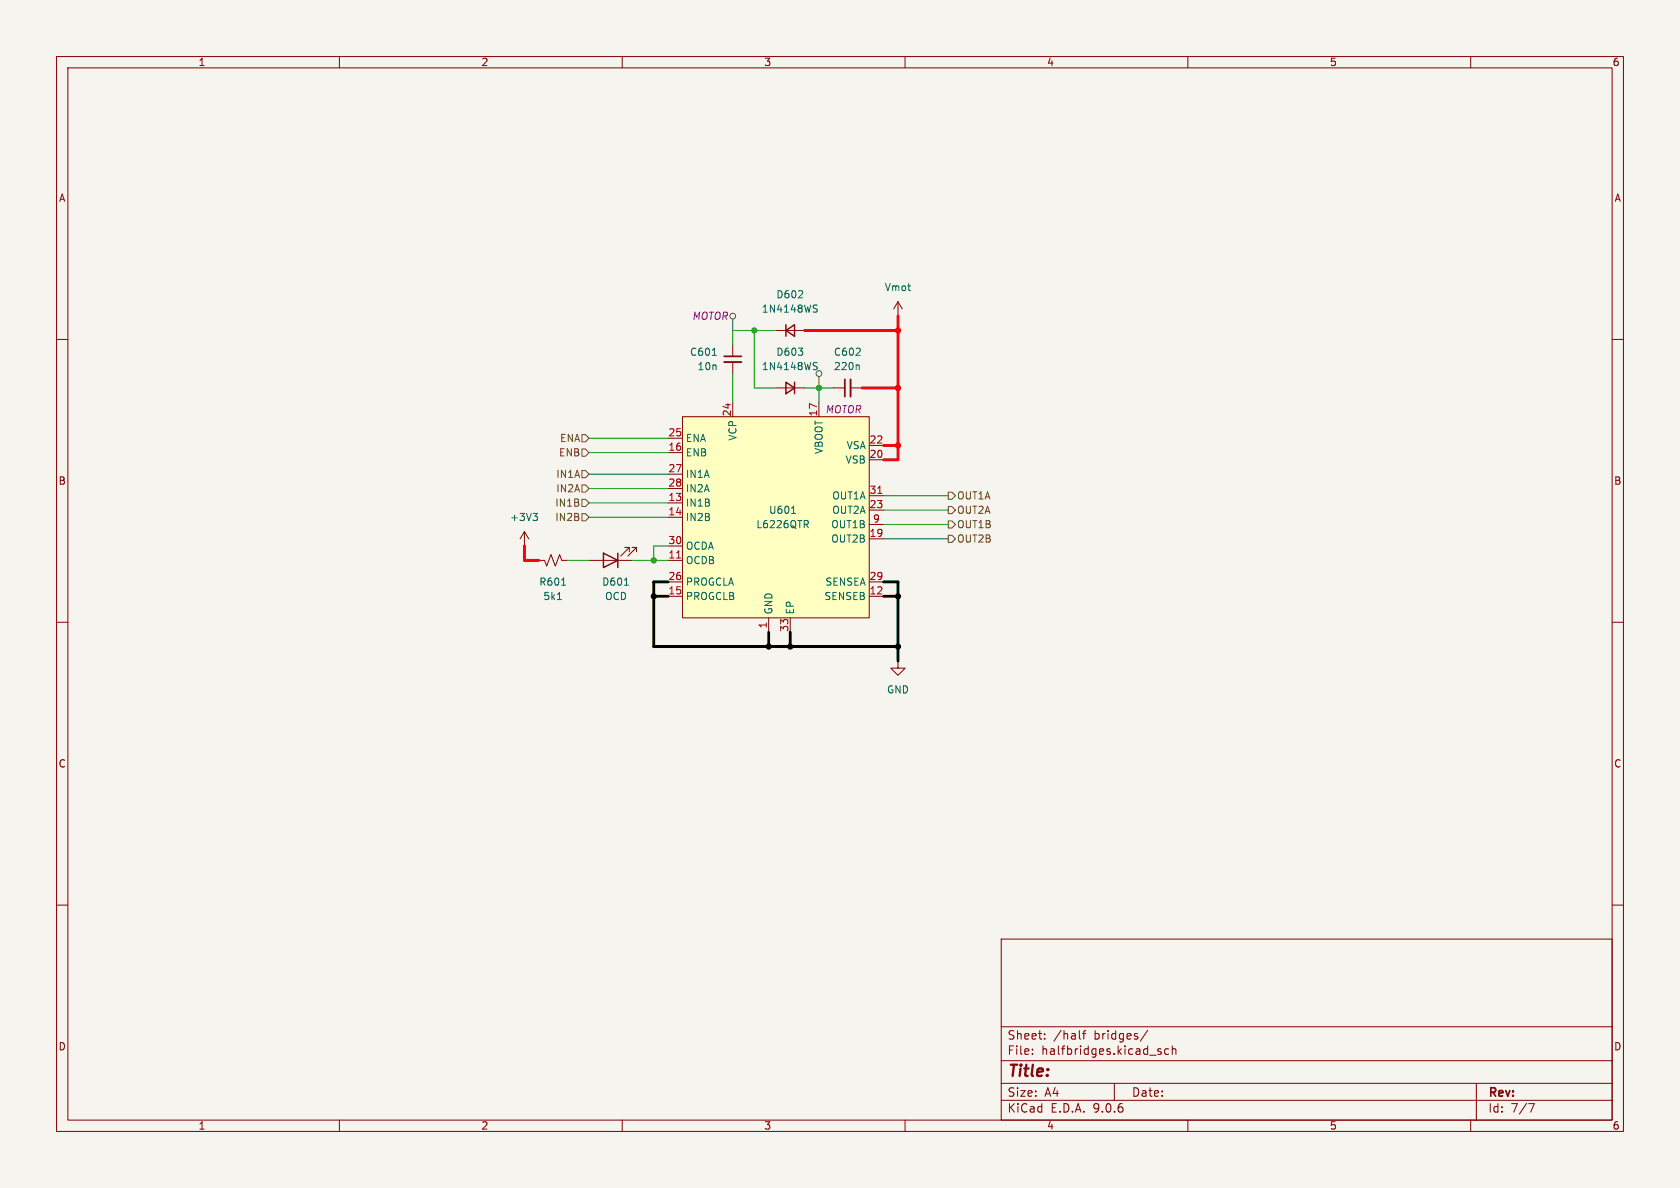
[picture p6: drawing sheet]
<svg xmlns="http://www.w3.org/2000/svg" width="297mm" height="210mm" viewBox="0 0 297 210" stroke-linecap="round" stroke-linejoin="round" font-family="sans-serif">
<path d="M0 0h297v210h-297z" fill="#f5f4ef" stroke="#f5f4ef" stroke-width=".18"/>
<g fill="none" stroke="#840000" stroke-width=".18">
<path d="M10 10h277v190h-277zM12 12h273v186h-273zM60 10v2M110 10v2M160 10v2M210 10v2M260 10v2M10 60h2M129.5 61v2M129.5 64v2M147.3 68.6h2.1M150.4 68.6h2"/>
<path d="M285 60h2M92.7 96.5h.1M92.7 94l-.8 1.3M92.7 94l.8 1.3M92.7 94v2.5M95.2 99.1h1.1l.3 1 .8-2.1 .8 2.1 .7-2.1 .4 1.1h1M104.1 99.1h7.7M111.3 97.5v-.7h-.8h.8l-1.6 1.5M112.5 97.5v-.7h-.7h.7l-1.5 1.5M10 110h2M158.7 116.8v1.3h1.3l-1.3 1.3-1.2-1.3h1.2M158.7 116.8h.1"/>
<path d="M285 110h2M10 160h2M177 166h108v32h-108zM285 160h2M60 198v2M110 198v2M160 198v2M177 194.5h108M177 191.5h108M177 187.5h108M177 181.5h108M182.5 186.3v.1"/>
<path d="M182.5 185.5v.1M184.7 183.6v.1M184.7 182.8v.1M190.8 183.5l.2 .2M191.4 182.7h.6M192 182.2l-.4 .2v1.3M197 191.5v3M202.9 182.1l-1.3 2M204.7 185.8l.5 .2 .1 .2-.2 .2-.4-.1M204.7 185.5h.5M206.6 185.5l-.4-.1-.3 .3v.4l.1 .2h.6M207.2 185.5l.3-.1 .3 .1 .1 .9"/>
<path d="M207.2 184.9v1.5M210 198v2M260 198v2M261 191.5v6.5M270.2 195.1h1l-.6 1.5"/>
</g>
<path d="M125.9 62.8h.7M151.7 64.5l.2 .2v.6M94.2 90.7h.8l-.4 .5M94.8 91.2l.2 .3v.3l-.2 .2M98.5 106h.8M99.3 103.4h.7M110.4 103.4h.7" fill="none" stroke="#006464" stroke-width=".18"/>
<path d="M106.7 97.8l2.5 1.3-2.5 1.2zM109.2 97.8v2.5" fill="none" stroke="#840000" stroke-width=".25"/>
<path d="M128 63h3.1M149.4 67.1v3" fill="none" stroke="#840000" stroke-width=".3"/>
<path d="M128 64h3.1M150.4 67.1v3" fill="none" stroke="#840000" stroke-width=".33"/>
<path d="M120.6 73.7h33.1v35.5h-33.1z" fill="#ffffc2"/>
<g fill="none" stroke="#840000" stroke-width=".18">
<path d="M137.2 58.4h5M158.7 55.9h.1M158.7 53.3l-.7 1.3M158.7 53.3l.8 1.3M158.7 53.3v2.6M118.1 77.5h2.5M120.6 73.7h33.1v35.5h-33.1zM129.5 71.1v2.6M137.2 68.6h5M144.8 71.1v2.6M153.7 78.7h2.5M118.1 80h2.5"/>
<path d="M118.1 83.8h2.5M118.1 86.4h2.5M118.1 88.9h2.5M118.1 91.4h2.5M118.1 96.5h2.5M118.1 99.1h2.5M153.7 81.3h2.5M153.7 92.7h2.5M153.7 95.3h2.5M153.7 87.6h2.5M153.7 90.2h2.5M118.1 102.9h2.5"/>
<path d="M118.1 105.4h2.5M135.9 109.2v2.6M139.7 109.2v2.6M153.7 102.9h2.5M153.7 105.4h2.5"/>
</g>
<path d="M119.6 98.6h.7M155.2 87.2h.7" fill="none" stroke="#a90000" stroke-width=".18"/>
<path d="M144 54.5l.4 .1 .1 .3-.3 .3h-.3M144 53.9l.5 .1M144 64.7l.4 .1 .1 .3-.3 .2h-.3M144 64.1h.5M139.9 90.7h.8M142.5 92.7l.4 .6M142.8 92.1l.1 .2-.1 .3" fill="none" stroke="#006464" stroke-width=".18"/>
<path d="M138.9 58.4l1.6-1v2zM138.9 57.4v2M138.9 67.6l1.6 1-1.6 1zM140.5 67.6v2" fill="none" stroke="#840000" stroke-width=".25"/>
<g fill="none" stroke="#484848" stroke-width=".18">
<path d="M129.5 56.4v2M144.8 66.5v2.1"/>
<circle cx="129.5" cy="55.9" r=".51"/>
<circle cx="144.8" cy="66" r=".51"/>
</g>
<path d="M102.9 79.4h.6l.6 .6-.6 .6h-.6zM102.9 76.8h.6l.6 .7-.6 .6h-.6zM102.9 83.2h.6l.6 .6-.6 .7h-.6zM102.9 88.3h.6l.6 .6-.6 .6h-.6zM102.9 85.7h.6l.6 .7-.6 .6h-.6zM102.9 90.8h.6l.6 .6-.6 .7h-.6zM167.6 89.5h.7l.6 .7-.6 .6h-.7zM167.6 92.1h.7l.6 .6-.6 .6h-.7zM167.6 94.6h.7l.6 .7-.6 .6h-.7zM167.6 87h.7l.6 .6-.6 .7h-.7z" fill="none" stroke="#725600" stroke-width=".18"/>
<path d="M115.6 105.4h2.5M118.1 102.9h-2.5v11.4h43.1M135.9 111.8v2.5M139.7 111.8v2.5M156.2 105.4h2.5M156.2 102.9h2.5v13.9" fill="none" stroke="#000" stroke-width=".51"/>
<g fill="none" stroke="#009600" stroke-width=".18">
<path d="M133.3 58.4v10.2h3.9M137.2 58.4h-7.7v2.6M104.1 77.5h14M129.5 66v5.1M142.2 68.6h5.1M144.8 68.6v2.5M100.3 99.1h3.8M104.1 86.4h14M104.1 83.8h14M104.1 80h14M104.1 88.9h14M104.1 91.4h14"/>
<path d="M111.8 99.1h6.3M118.1 96.5h-2.5v2.6M156.2 90.2h11.4M156.2 92.7h11.4M156.2 87.6h11.4M156.2 95.3h11.4"/>
</g>
<path d="M142.2 58.4h16.5M158.7 55.9v25.4h-2.5M152.4 68.6h6.3M156.2 78.7h2.5M92.7 96.5v2.6h2.5" fill="none" stroke="#ff000b" stroke-width=".51"/>
<g fill="#000" stroke="#000" stroke-width=".18">
<circle cx="115.6" cy="105.4" r=".46"/>
<circle cx="135.9" cy="114.3" r=".46"/>
<circle cx="139.7" cy="114.3" r=".46"/>
<circle cx="158.7" cy="114.3" r=".46"/>
<circle cx="158.7" cy="105.4" r=".46"/>
</g>
<g fill="#ff000b" stroke="#ff000b" stroke-width=".18">
<circle cx="158.7" cy="58.4" r=".46"/>
<circle cx="158.7" cy="78.7" r=".46"/>
<circle cx="158.7" cy="68.6" r=".46"/>
</g>
<g fill="#009600" stroke="#009600" stroke-width=".18">
<circle cx="144.8" cy="68.6" r=".46"/>
<circle cx="133.3" cy="58.4" r=".46"/>
<circle cx="115.6" cy="99.1" r=".46"/>
</g>
<text font-size="2.8" fill="#840000" x="178" y="190.9">Title:</text>
<g font-size="2.1" fill="#840000">
<text x="178" y="184">Sheet:</text>
<text x="186.2" y="184">/half</text>
<text x="193.5" y="184">bridges/</text>
<text x="178" y="186.7">File:</text>
<text x="184.1" y="186.7">halfbridges.kicad_sch</text>
<text x="178" y="196.9">KiCad</text>
<text x="178" y="194.1">Size:</text>
<text x="184.7" y="194.1">A4</text>
<text x="185.7" y="196.9">E.D.A.</text>
<text x="193.3" y="196.9">9.0.6</text>
<text x="200" y="194.1">Date:</text>
<text x="263" y="194.3">Rev:</text>
<text x="263" y="196.9">Id:</text>
<text x="267.1" y="196.9">7/7</text>
</g>
<g font-size="1.8" fill="#840000">
<text x="35" y="11.9">1</text>
<text x="85" y="11.9">2</text>
<text x="135" y="11.9">3</text>
<text x="185" y="11.9">4</text>
<text x="235" y="11.9">5</text>
<text x="285" y="11.9">6</text>
<text x="10.3" y="35.9">A</text>
<text x="285.3" y="35.9">A</text>
<text x="10.3" y="85.9">B</text>
<text x="285.3" y="85.9">B</text>
<text x="10.3" y="135.9">C</text>
<text x="285.3" y="135.9">C</text>
<text x="10.3" y="185.9">D</text>
<text x="285.3" y="185.9">D</text>
<text x="35" y="199.9">1</text>
<text x="85" y="199.9">2</text>
<text x="135" y="199.9">3</text>
<text x="185" y="199.9">4</text>
<text x="235" y="199.9">5</text>
<text x="285" y="199.9">6</text>
</g>
<g font-size="1.8" fill="#006464">
<text x="137.1" y="52.9">D602</text>
<text x="156.3" y="51.7">Vmot</text>
<text x="134.6" y="55.5">1N4148WS</text>
<text x="121.9" y="63.1">C601</text>
<text x="123.2" y="65.6">10n</text>
<text x="134.6" y="65.6">1N4148WS</text>
<text x="137.1" y="63.1">D603</text>
<text x="147.3" y="63.1">C602</text>
<text x="147.3" y="65.6">220n</text>
<text x="130.4" y="78" transform="rotate(-90 130.4 78)">VCP</text>
<text x="121.2" y="78.3">ENA</text>
<text x="121.2" y="80.9">ENB</text>
<text x="145.6" y="80.4" transform="rotate(-90 145.6 80.4)">VBOOT</text>
<text x="149.4" y="82.1">VSB</text>
<text x="149.6" y="79.6">VSA</text>
<text x="121.2" y="84.7">IN1A</text>
<text x="121.2" y="87.2">IN2A</text>
<text x="121.2" y="89.8">IN1B</text>
<text x="147" y="88.5">OUT1A</text>
<text x="90.1" y="92.3">+3V3</text>
<text x="121.2" y="92.3">IN2B</text>
<text x="133.6" y="93.6">L6226QTR</text>
<text x="135.8" y="91">U601</text>
<text x="146.9" y="93.6">OUT1B</text>
<text x="147" y="91">OUT2A</text>
<text x="121.2" y="97.4">OCDA</text>
<text x="121.2" y="99.9">OCDB</text>
<text x="146.9" y="96.1">OUT2B</text>
<text x="95.2" y="103.7">R601</text>
<text x="96" y="106.3">5k1</text>
<text x="106.4" y="103.7">D601</text>
<text x="106.9" y="106.3">OCD</text>
<text x="121.2" y="103.7">PROGCLA</text>
<text x="121.2" y="106.3">PROGCLB</text>
<text x="145.6" y="106.3">SENSEB</text>
<text x="145.8" y="103.7">SENSEA</text>
<text x="136.8" y="108.7" transform="rotate(-90 136.8 108.7)">GND</text>
<text x="140.6" y="108.7" transform="rotate(-90 140.6 108.7)">EP</text>
<text x="156.7" y="122.8">GND</text>
</g>
<g font-size="1.8" fill="#840084">
<text x="122.3" y="56.7">MOTOR</text>
<text x="145.8" y="73.3">MOTOR</text>
</g>
<g font-size="1.8" fill="#a90000">
<text x="118.1" y="77.2">25</text>
<text x="129.3" y="73.7" transform="rotate(-90 129.3 73.7)">24</text>
<text x="144.5" y="73.7" transform="rotate(-90 144.5 73.7)">17</text>
<text x="118.1" y="79.8">16</text>
<text x="118.1" y="83.6">27</text>
<text x="153.6" y="78.5">22</text>
<text x="153.6" y="81">20</text>
<text x="118.1" y="86.1">28</text>
<text x="118.1" y="88.6">13</text>
<text x="153.6" y="87.4">31</text>
<text x="153.6" y="89.9">23</text>
<text x="118.1" y="91.2">14</text>
<text x="153.6" y="95">19</text>
<text x="154.2" y="92.5">9</text>
<text x="118.1" y="96.3">30</text>
<text x="118.1" y="98.8">11</text>
<text x="118.1" y="102.6">26</text>
<text x="118.1" y="105.2">15</text>
<text x="153.6" y="102.6">29</text>
<text x="153.6" y="105.2">12</text>
<text x="135.6" y="111.2" transform="rotate(-90 135.6 111.2)">1</text>
<text x="139.4" y="111.8" transform="rotate(-90 139.4 111.8)">33</text>
</g>
<g font-size="1.8" fill="#725600">
<text x="98.7" y="80.9">ENB</text>
<text x="98.9" y="78.3">ENA</text>
<text x="98.1" y="89.8">IN1B</text>
<text x="98.2" y="84.7">IN1A</text>
<text x="98.2" y="87.2">IN2A</text>
<text x="169.1" y="88.5">OUT1A</text>
<text x="98.1" y="92.3">IN2B</text>
<text x="169.1" y="91">OUT2A</text>
<text x="169.1" y="93.6">OUT1B</text>
<text x="169.1" y="96.1">OUT2B</text>
</g>
</svg>
